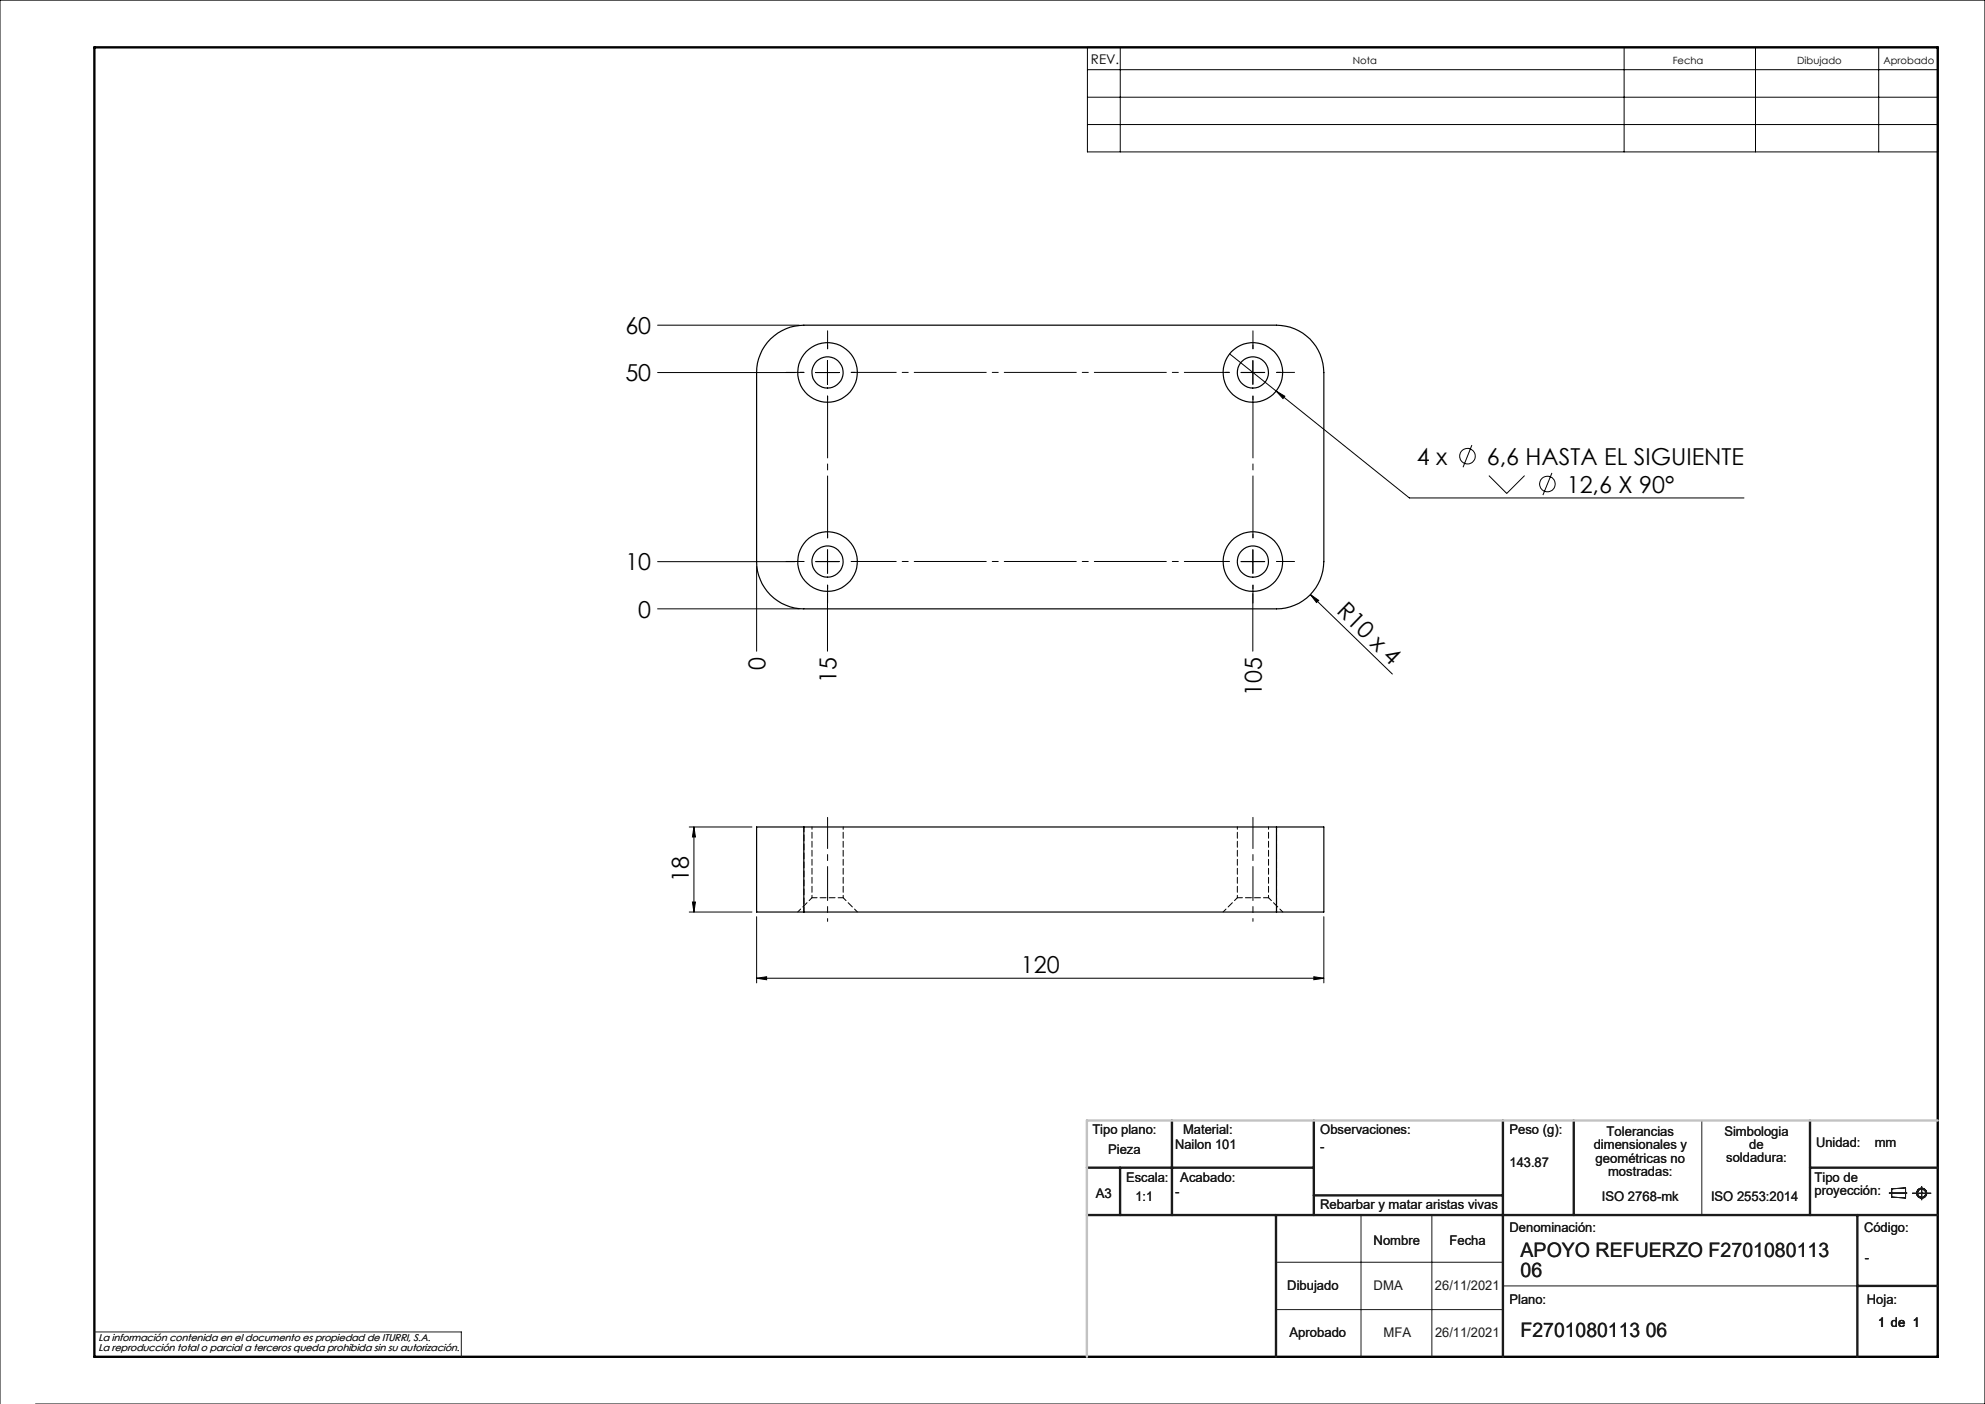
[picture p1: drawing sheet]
<svg xmlns="http://www.w3.org/2000/svg" width="420mm" height="297mm" viewBox="0 0 420 297" stroke-linecap="round" stroke-linejoin="round" font-family="sans-serif">
<g fill="none" stroke="#191924" stroke-width=".21">
<path d="M360.1 237v20M288 257v30M303 257v30M399.7 252.4h3.8M400.3 251.5l2.9-.2v2.1l-2.9-.2zM404.6 252.4h4M406.6 251v2.8M270 267h48M270 277h48M318 272h75M20 281.8h77.6v5.2"/>
<circle cx="406.6" cy="252.4" r=".86"/>
<circle cx="406.6" cy="252.4" r="1.07"/>
</g>
<g fill="none" stroke="#000" stroke-width=".21">
<path d="M230.1 10h179.9v22.1h-179.9zM230.1 14.7h179.9M237 10v22.1M343.6 10v22.1M371.4 10v22.1M397.5 10v22.1M230.1 20.6h179.9M230.1 26.3h179.9M139.1 78.8h29.2M139.1 68.8h30M172.6 78.8h5M175.1 76.3v5"/>
<path d="M260.2 74.9l38 30.4h70.8M262.6 78.8h5M265.1 76.3v5M270 82.7l1.9 1.1-.4 .5zM311.4 94.2l-1.8 4.6M139.1 118.8h29.2M160.1 119.8v18M172.6 118.8h5M175.1 116.3v5M262.6 118.8h5M265.1 116.3v5M315 100.6l3.8 3.8 3.8-3.8"/>
<path d="M328.4 100l-1.9 4.7M139.1 128.8h30M175.1 125.6v12.2M265.1 125.6v12.2M277.2 125.8l1.8 1.2-.4 .5zM277.2 125.8l17.4 16.8M145.8 174.9h13.3M146.8 174.9v18M146.8 174.9l.3 2.2h-.6zM145.8 192.9h13.3M146.5 190.8h.6l-.3 2.1zM160.1 193.9v14"/>
<path d="M280.1 193.9v14M160.1 206.9l2.1-.3v.7zM160.1 206.9h120M278 206.6l2.1 .3-2.1 .4zM0 297v-297h420v297h-412.5"/>
<circle cx="310.5" cy="96.5" r="1.65"/>
<circle cx="327.4" cy="102.4" r="1.66"/>
</g>
<path d="M20 10h390v277h-390z" fill="none" stroke="#000" stroke-width=".5"/>
<g fill="none" stroke="#191924" stroke-width=".5">
<path d="M248 237v20M278 237v20M318 237v50M333 237v20M383 237v20M230 257h180M230 247h48M237 247v10M270 257v30M278 252.9h40M383 247h27M393 257v30"/>
<path d="M393 272h17"/>
</g>
<path d="M410 237h-180v50" fill="none" stroke="#c0c0c0" stroke-width=".5"/>
<g fill="none" stroke="#000" stroke-width=".21" stroke-dasharray="15.2 1.3 1.3 1.3">
<path d="M170.1 78.8h-.8M170.1 78.8h-3.8M175.1 73.8v-.8M175.1 73.8v-3.8M180.1 78.8h.8M260.1 78.8h-.8M265.1 73.8v-.8M265.1 78.8v-2.5M265.1 78.8h-2.5M265.1 78.8v2.5M265.1 78.8h2.5M265.1 73.8v-3.8"/>
<path d="M270.1 78.8h.8M270.1 78.8h3.8M175.1 83.8v.8M265.1 83.8v.8M170.1 118.8h-.8M170.1 118.8h-3.8M175.1 113.8v-.8M175.1 118.8v-2.5M175.1 118.8h-2.5M175.1 118.8v2.5M175.1 118.8h2.5M180.1 118.8h.8"/>
<path d="M260.1 118.8h-.8M265.1 113.8v-.8M265.1 118.8v-2.5M265.1 118.8h-2.5M265.1 118.8v2.5M265.1 118.8h2.5M270.1 118.8h.8M270.1 118.8h3.8M175.1 123.8v.8M175.1 123.8v3.8M265.1 123.8v.8M265.1 123.8v3.8"/>
</g>
<path d="M175.1 113.8v-30M265.1 113.8v-30" fill="none" stroke="#000" stroke-width=".21" stroke-dasharray="15.2 1.3 1.3 1.3" stroke-dashoffset="2.1"/>
<path d="M180.1 78.8h80M180.1 118.8h80" fill="none" stroke="#000" stroke-width=".21" stroke-dasharray="15.2 1.3 1.3 1.3" stroke-dashoffset="5.7"/>
<path d="M175.1 172.9v17M265.1 172.9v17" fill="none" stroke="#000" stroke-width=".21" stroke-dasharray="15.2 1.3 1.3 1.3" stroke-dashoffset="8.6"/>
<path d="M175.1 194.9v-5M265.1 194.9v-5" fill="none" stroke="#000" stroke-width=".21" stroke-dasharray="15.2 1.3 1.3 1.3" stroke-dashoffset="14.6"/>
<g fill="#000">
<path d="M270 82.7l1.9 1.1-.4 .5zM277.2 125.8l1.8 1.2-.4 .5z"/>
<path d="M146.5 190.8h.6l-.3 2.1zM146.8 174.9l.3 2.2h-.6z"/>
<path d="M278 206.6l2.1 .3-2.1 .4zM160.1 206.9l2.1-.3v.7z"/>
</g>
<g fill="none" stroke="#000" stroke-width=".25">
<path d="M163 71.7a10.2 10.2 0 0 1 7.1-2.9h100a10 10 0 0 1 10 10v40a10 10 0 0 1-10 10h-100a10 10 0 0 1-10-10v-40a10.2 10.2 0 0 1 2.9-7.1zM170.1 174.9h-10v18h10M170.1 174.9v18M170.1 174.9h100M270.1 174.9h10v18h-10M270.1 174.9v18M170.1 192.9h100"/>
<circle cx="175.1" cy="78.8" r="3.3"/>
<circle cx="175.1" cy="78.8" r="6.3"/>
<circle cx="265.1" cy="78.8" r="3.3"/>
<circle cx="265.1" cy="78.8" r="6.3"/>
<circle cx="175.1" cy="118.8" r="6.3"/>
<circle cx="175.1" cy="118.8" r="3.3"/>
<circle cx="265.1" cy="118.8" r="6.3"/>
<circle cx="265.1" cy="118.8" r="3.3"/>
</g>
<path d="M270.1 174.9v18M170.1 192.9v-18M178.4 189.9h-6.6M268.4 189.9h-6.6" fill="none" stroke="#000" stroke-width=".21" stroke-dasharray="1.3 .6" stroke-dashoffset=".2"/>
<path d="M171.8 189.9l-3 3M181.4 192.9l-3-3M261.8 189.9l-3 3M271.4 192.9l-3-3" fill="none" stroke="#000" stroke-width=".21" stroke-dasharray="1.3 .6" stroke-dashoffset=".4"/>
<path d="M171.8 174.9v15M261.8 174.9v15M178.4 189.9v-15M268.4 189.9v-15" fill="none" stroke="#000" stroke-width=".21" stroke-dasharray="1.3 .6" stroke-dashoffset=".8"/>
<g font-size="4.9">
<text x="132.3" y="70.6">60</text>
<text x="132.3" y="80.6">50</text>
<text x="299.8" y="98.4">4 x</text>
<text x="314.6" y="98.4">6,6 HASTA EL SIGUIENTE</text>
<text x="331.5" y="104.2">12,6 X 90°</text>
<text x="132.3" y="120.6">10</text>
<text x="135.1" y="130.6">0</text>
<text x="282.6" y="129.5" transform="rotate(44 282.6 129.5)">R10 x 4</text>
<text x="162" y="141.8" transform="rotate(-90 162 141.8)">0</text>
<text x="177" y="144.6" transform="rotate(-90 177 144.6)">15</text>
<text x="267" y="147.3" transform="rotate(-90 267 147.3)">105</text>
<text x="145.8" y="186.6" transform="rotate(-90 145.8 186.6)">18</text>
<text x="216" y="205.8">120</text>
</g>
<g font-size="4.2" fill="#191924">
<text x="321.7" y="265.9">APOYO REFUERZO F2701080113</text>
<text x="321.7" y="270.2">06</text>
<text x="321.7" y="282.8">F2701080113 06</text>
</g>
<text font-size="2.8" x="230.8" y="13.6">REV.</text>
<g font-size="2.8" fill="#191924">
<text x="231.1" y="239.9">Tipo plano:</text>
<text x="250.3" y="239.9">Material:</text>
<text x="279.3" y="239.9">Observaciones:</text>
<text x="319.4" y="239.9">Peso (g):</text>
<text x="234.5" y="244.1">Pieza</text>
<text x="248.6" y="243">Nailon 101</text>
<text x="279.3" y="243.4">-</text>
<text x="337.2" y="243.1">dimensionales y</text>
<text x="337.6" y="246">geométricas no</text>
<text x="339.9" y="240.3">Tolerancias</text>
<text x="364.9" y="240.2">Simbologia</text>
<text x="365.3" y="245.9">soldadura:</text>
<text x="370.1" y="243">de</text>
<text x="384.2" y="242.7">Unidad:</text>
<text x="396.7" y="242.7">mm</text>
<text x="238.3" y="250">Escala:</text>
<text x="249.7" y="250">Acabado:</text>
<text x="319.4" y="246.9">143.87</text>
<text x="340.2" y="248.8">mostradas:</text>
<text x="383.9" y="250">Tipo de</text>
<text x="231.9" y="253.4">A3</text>
<text x="240.3" y="254">1:1</text>
<text x="248.6" y="252.9">-</text>
<text x="279.3" y="255.7">Rebarbar y matar aristas vivas</text>
<text x="338.9" y="254">ISO 2768-mk</text>
<text x="362" y="254">ISO 2553:2014</text>
<text x="383.9" y="252.8">proyección:</text>
<text x="290.6" y="263.3">Nombre</text>
<text x="306.7" y="263.3">Fecha</text>
<text x="319.4" y="260.6">Denominación:</text>
<text x="394.4" y="260.6">Código:</text>
<text x="394.6" y="266.9">-</text>
<text x="272.4" y="273">Dibujado</text>
<text x="290.6" y="273">DMA</text>
<text x="303.6" y="273">26/11/2021</text>
<text x="319.4" y="275.8">Plano:</text>
<text x="395" y="275.8">Hoja:</text>
<text x="397.4" y="280.6">1 de 1</text>
<text x="272.8" y="282.8">Aprobado</text>
<text x="292.7" y="282.8">MFA</text>
<text x="303.6" y="282.8">26/11/2021</text>
</g>
<g font-size="2.1">
<text x="286.2" y="13.6">Nota</text>
<text x="353.9" y="13.6">Fecha</text>
<text x="380.3" y="13.6">Dibujado</text>
<text x="398.5" y="13.6">Aprobado</text>
</g>
<g font-size="2.1" fill="#191924">
<text x="20.8" y="283.7">La información contenida en el documento es propiedad de ITURRI, S.A.</text>
<text x="20.8" y="285.7">La reproducción total o parcial a terceros queda prohibida sin su autorización.</text>
</g>
</svg>
